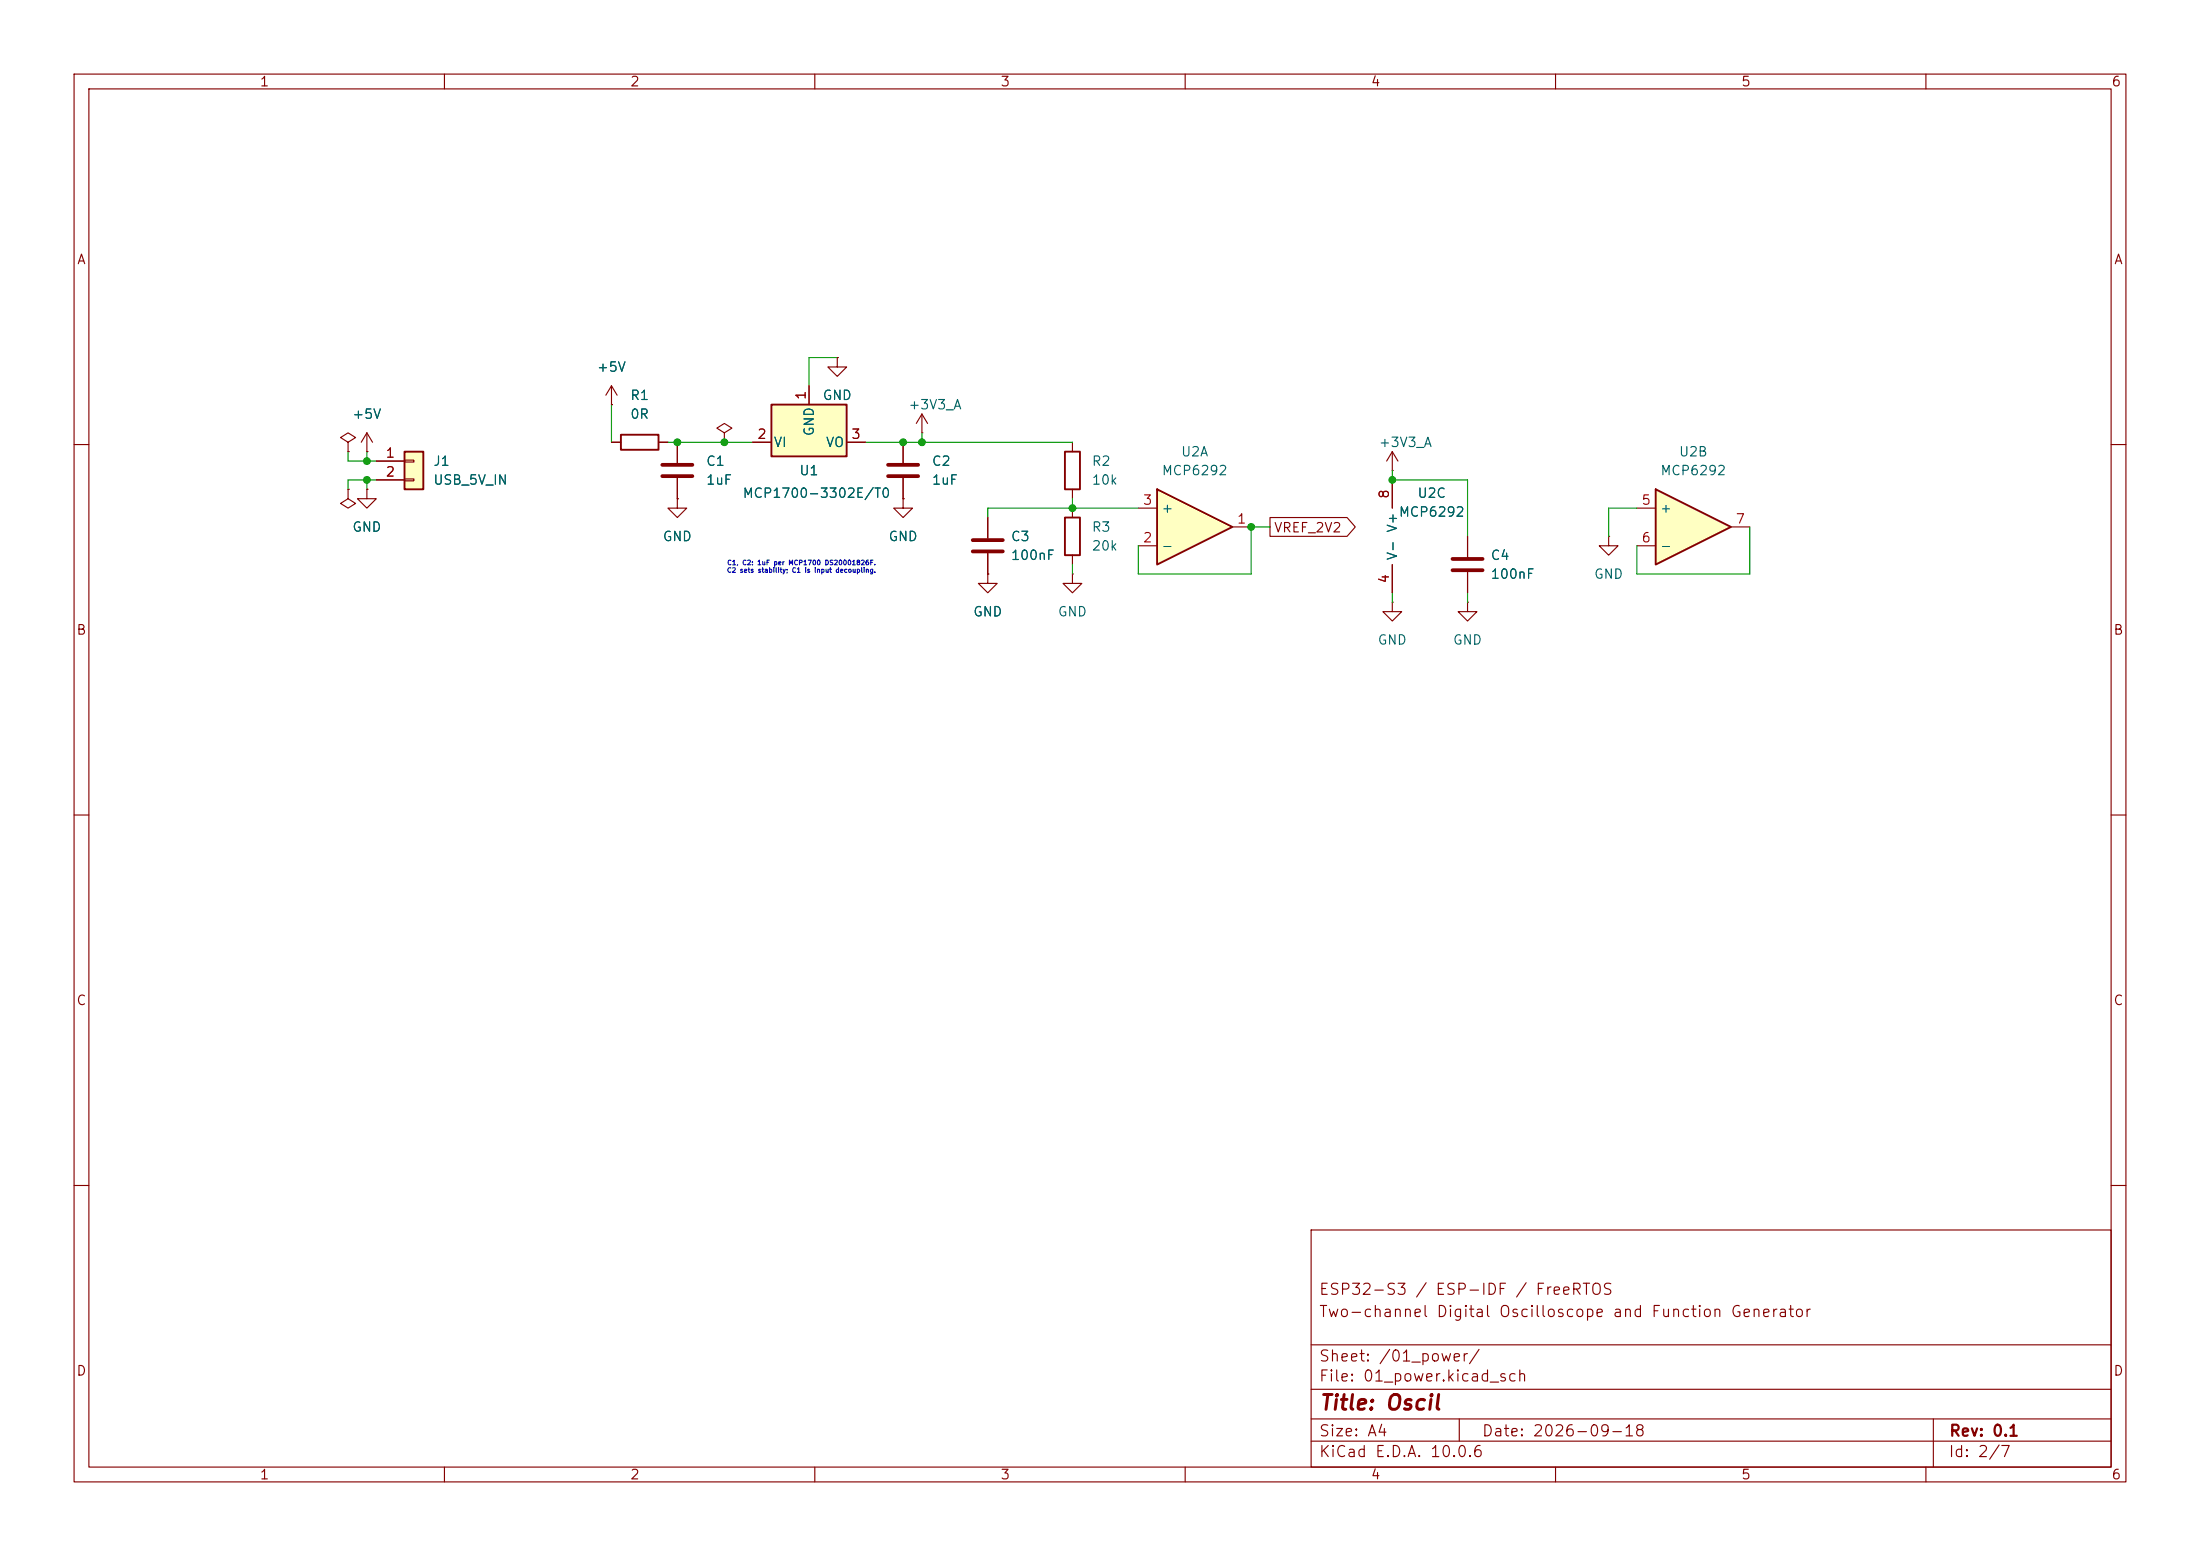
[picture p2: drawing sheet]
<svg xmlns="http://www.w3.org/2000/svg" width="297mm" height="210mm" viewBox="0 0 297 210" stroke-linecap="round" stroke-linejoin="round" font-family="sans-serif">
<g fill="none" stroke="#840000" stroke-width=".15">
<path d="M10 10h277v190h-277zM12 12h273v186h-273zM60 10v2M110 10v2M160 10v2M210 10v2M260 10v2M49.5 58.4l-.7 1.3M49.5 58.4l.8 1.3M49.5 58.4v2.6M10 60h2M49.5 61h.1"/>
<path d="M285 60h2M10 110h2M285 110h2M10 160h2M177 166h108v32h-108zM285 160h2M60 198v2M110 198v2M160 198v2M177 194.5h108M177 191.5h108M177 187.5h108"/>
<path d="M177 181.5h108M197 191.5v3M210 198v2M260 198v2M261 191.5v6.5"/>
</g>
<path d="M54.6 61h2.5v5h-2.5z" fill="#ffffc2"/>
<path d="M83.8 58.7h5.1v2h-5.1zM54.6 61h2.5v5h-2.5zM143.8 69.9h2v5h-2zM143.8 61h2v5h-2z" fill="none" stroke="#840000" stroke-width=".25"/>
<g fill="none" stroke="#840000" stroke-width=".15">
<path d="M82.5 54.6h.1M82.5 52.1l-.7 1.2M82.5 52.1l.8 1.2M82.5 52.1v2.5M82.5 59.7h1.3M88.9 59.7h1.3M144.8 59.7v1.3M50.8 62.2h3.8M50.8 64.8h3.8M54.6 62.1h1.3v.3h-1.3zM54.6 64.6h1.3v.3h-1.3zM144.8 66v1.3"/>
<path d="M144.8 68.6v1.3M144.8 74.9v1.3"/>
</g>
<path d="M156.2 66l10.2 5.1-10.2 5.1z" fill="#ffffc2"/>
<path d="M156.2 66l10.2 5.1-10.2 5.1z" fill="none" stroke="#840000" stroke-width=".25"/>
<g fill="none" stroke="#840000" stroke-width=".15">
<path d="M47 59.7l1-.6-1-.7-1 .7 1 .6v1.3M113 48.3v1.2h1.3l-1.3 1.3-1.2-1.3h1.2M113 48.3h.1M121.9 59.7v2.8M124.5 58.4h.1M124.5 55.9l-.8 1.3M124.5 55.9l.7 1.3M124.5 55.9v2.5M47 61h.1M47 66v1.3l1 .6-1 .7-1-.7 1-.6M47 66h.1M49.5 66v1.3h1.3l-1.3 1.3-1.2-1.3h1.2"/>
<path d="M49.5 66h.1M121.9 67.3v1.3h1.3l-1.3 1.3-1.3-1.3h1.3M121.9 67.3h.1M121.9 64.5v2.8M133.3 77.5v1.2h1.3l-1.3 1.3-1.2-1.3h1.2M133.3 77.5h.1M133.3 69.9v2.7M133.3 74.7v2.8M144.8 77.5v1.2h1.2l-1.2 1.3-1.3-1.3h1.3M144.8 77.5h.1M153.7 73.7h2.5M153.7 68.6h2.5"/>
<path d="M166.4 71.1h2.5M188 64.8v3.8M188 76.2v3.8M198.1 72.4v2.8M198.1 77.2v2.8M217.2 72.4v1.3h1.2l-1.2 1.2-1.3-1.2h1.3M217.2 72.4h.1M188 81.3v1.3h1.2l-1.2 1.2-1.3-1.2h1.3M188 81.3h.1M198.1 81.3v1.3h1.3l-1.3 1.2-1.3-1.2h1.3M198.1 81.3h.1"/>
</g>
<path d="M119.9 62.7h4.1M119.9 64.3h4.1M131.3 72.9h4.1M131.3 74.4h4.1M196.1 75.4h4.1M196.1 77h4.1" fill="none" stroke="#840000" stroke-width=".51"/>
<path d="M104.1 54.6h10.2v7h-10.2z" fill="#ffffc2"/>
<path d="M104.1 54.6h10.2v7h-10.2z" fill="none" stroke="#840000" stroke-width=".25"/>
<path d="M91.4 59.7v2.8M97.8 58.4l1-.6-1-.6-1 .6 1 .6v1.3M97.8 59.7h.1M101.6 59.7h2.5M109.2 52.1v2.5M114.3 59.7h2.5M91.4 67.3v1.3h1.3l-1.3 1.3-1.2-1.3h1.2M91.4 67.3h.1M91.4 64.5v2.8" fill="none" stroke="#840000" stroke-width=".15"/>
<path d="M89.4 62.7h4.1M89.4 64.3h4.1" fill="none" stroke="#840000" stroke-width=".51"/>
<path d="M223.5 66l10.2 5.1-10.2 5.1z" fill="#ffffc2"/>
<path d="M223.5 66l10.2 5.1-10.2 5.1z" fill="none" stroke="#840000" stroke-width=".25"/>
<g fill="none" stroke="#840000" stroke-width=".15">
<path d="M82.5 54.6h.1M82.5 59.7h1.3M88.9 59.7h1.3M91.4 59.7v2.8M97.8 59.7h.1M101.6 59.7h2.5M109.2 52.1v2.5M113 48.3h.1M114.3 59.7h2.5M121.9 59.7v2.8M47 66h.1M47 61h.1"/>
<path d="M49.5 66h.1M49.5 61h.1M50.8 62.2h3.8M50.8 64.8h3.8M91.4 67.3h.1M91.4 64.5v2.8M121.9 67.3h.1M121.9 64.5v2.8M133.3 77.5h.1M133.3 69.9v2.7M133.3 74.7v2.8M171.4 69.8h10.5l1.1 1.3-1.1 1.3h-10.5z"/>
<path d="M188 63.5h.1M188 61l-.8 1.2M188 61l.7 1.2M188 61v2.5M188 64.8v3.8M188 76.2v3.8M198.1 72.4v2.8M198.1 77.2v2.8M221 68.6h2.5M221 73.7h2.5M233.7 71.1h2.5"/>
</g>
<g fill="none" stroke="#009600" stroke-width=".15">
<path d="M82.5 54.6v5.1M90.2 59.7h11.4M113 48.3h-3.8v3.8M116.8 59.7h28M124.5 58.4v1.3M47 61v1.2h3.8M49.5 61v1.2M49.5 64.8v1.2M50.8 64.8h-3.8v1.2M144.8 67.3v1.3M144.8 76.2v1.3M153.7 68.6h-20.4v1.3"/>
<path d="M171.4 71.1h-2.5v6.4h-15.2v-3.8M188 63.5v1.3h10.1v7.6M221 68.6h-3.8v3.8M236.2 71.1v6.4h-15.2v-3.8M188 80v1.3M198.1 80v1.3"/>
</g>
<g fill="#009600" stroke="#009600" stroke-width=".14">
<circle cx="144.8" cy="68.6" r=".46"/>
<circle cx="168.9" cy="71.1" r=".46"/>
<circle cx="188" cy="64.8" r=".46"/>
<circle cx="121.9" cy="59.7" r=".46"/>
<circle cx="124.5" cy="59.7" r=".46"/>
<circle cx="49.5" cy="64.8" r=".46"/>
<circle cx="97.8" cy="59.7" r=".46"/>
<circle cx="49.5" cy="62.2" r=".46"/>
<circle cx="91.4" cy="59.7" r=".46"/>
</g>
<text font-size="2" fill="#840000" x="178" y="190.8">Title: Oscil</text>
<g font-size="1.5" fill="#840000">
<text x="178" y="178.1">Two-channel Digital Oscilloscope and Function Generator</text>
<text x="178" y="175.1">ESP32-S3 / ESP-IDF / FreeRTOS</text>
<text x="178" y="184.1">Sheet: /01_power/</text>
<text x="178" y="186.8">File: 01_power.kicad_sch</text>
<text x="178" y="197">KiCad E.D.A. 10.0.6</text>
<text x="178" y="194.2">Size: A4</text>
<text x="200" y="194.2">Date: 2026-09-18</text>
<text x="263" y="197">Id: 2/7</text>
<text x="263" y="194.2">Rev: 0.1</text>
</g>
<g font-size="1.3" fill="#840000">
<text x="35" y="12">1</text>
<text x="85" y="12">2</text>
<text x="135" y="12">3</text>
<text x="185" y="12">4</text>
<text x="235" y="12">5</text>
<text x="285" y="12">6</text>
<text x="10.3" y="36">A</text>
<text x="285.3" y="36">A</text>
<text x="171.9" y="72.2">VREF_2V2</text>
<text x="10.2" y="86">B</text>
<text x="285.2" y="86">B</text>
<text x="10.2" y="136">C</text>
<text x="285.2" y="136">C</text>
<text x="10.2" y="186">D</text>
<text x="285.2" y="186">D</text>
<text x="35" y="200">1</text>
<text x="85" y="200">2</text>
<text x="135" y="200">3</text>
<text x="185" y="200">4</text>
<text x="235" y="200">5</text>
<text x="285" y="200">6</text>
</g>
<g font-size="1.3" fill="#006464">
<text x="80.5" y="50.5">+5V</text>
<text x="47.5" y="56.8">+5V</text>
<text x="85" y="54.3">R1</text>
<text x="85" y="56.8">0R</text>
<text x="110.2" y="59" transform="rotate(-90 110.2 59)">GND</text>
<text x="111" y="54.3">GND</text>
<text x="122.5" y="55.6">+3V3_A</text>
<text x="58.4" y="63.2">J1</text>
<text x="58.4" y="65.7">USB_5V_IN</text>
<text x="95.2" y="63.2">C1</text>
<text x="95.2" y="65.7">1uF</text>
<text x="104.4" y="60.7">VI</text>
<text x="107.8" y="64.5">U1</text>
<text x="111.4" y="60.7">VO</text>
<text x="125.7" y="63.2">C2</text>
<text x="125.7" y="65.7">1uF</text>
<text x="147.3" y="63.2">R2</text>
<text x="147.3" y="65.7">10k</text>
<text x="156.7" y="64.5">MCP6292</text>
<text x="159.3" y="61.9">U2A</text>
<text x="186" y="60.7">+3V3_A</text>
<text x="224.1" y="64.5">MCP6292</text>
<text x="226.6" y="61.9">U2B</text>
<text x="100.2" y="67.5">MCP1700-3302E/T0</text>
<text x="156.7" y="69.5">+</text>
<text x="188.8" y="70.1">MCP6292</text>
<text x="191.3" y="67.5">U2C</text>
<text x="224" y="69.5">+</text>
<text x="47.5" y="72.1">GND</text>
<text x="89.4" y="73.4">GND</text>
<text x="119.9" y="73.4">GND</text>
<text x="136.4" y="73.4">C3</text>
<text x="136.4" y="75.9">100nF</text>
<text x="147.3" y="72.1">R3</text>
<text x="147.3" y="74.6">20k</text>
<text x="156.7" y="74.6">-</text>
<text x="188.9" y="75.7" transform="rotate(-90 188.9 75.7)">V- V+</text>
<text x="201.2" y="75.9">C4</text>
<text x="224" y="74.6">-</text>
<text x="131.3" y="83.5">GND</text>
<text x="142.7" y="83.5">GND</text>
<text x="201.2" y="78.4">100nF</text>
<text x="215.1" y="78.4">GND</text>
<text x="185.9" y="87.3">GND</text>
<text x="196.1" y="87.3">GND</text>
</g>
<g font-size="1.3" fill="#a90000">
<text x="102.1" y="59.6">2</text>
<text x="109.1" y="54.1" transform="rotate(-90 109.1 54.1)">1</text>
<text x="114.8" y="59.6">3</text>
<text x="52" y="62.1">1</text>
<text x="52" y="64.6">2</text>
<text x="154.2" y="68.4">3</text>
<text x="166.9" y="71">1</text>
<text x="187.8" y="67.4" transform="rotate(-90 187.8 67.4)">8</text>
<text x="221.5" y="68.4">5</text>
<text x="234.2" y="71">7</text>
<text x="154.2" y="73.5">2</text>
<text x="221.5" y="73.5">6</text>
<text x="187.8" y="78.8" transform="rotate(-90 187.8 78.8)">4</text>
</g>
<g font-size=".6" fill="#0000c2">
<text x="98.1" y="77.4">C2 sets stability; C1 is input decoupling.</text>
<text x="98.1" y="76.4">C1, C2: 1uF per MCP1700 DS20001826F.</text>
</g>
</svg>
